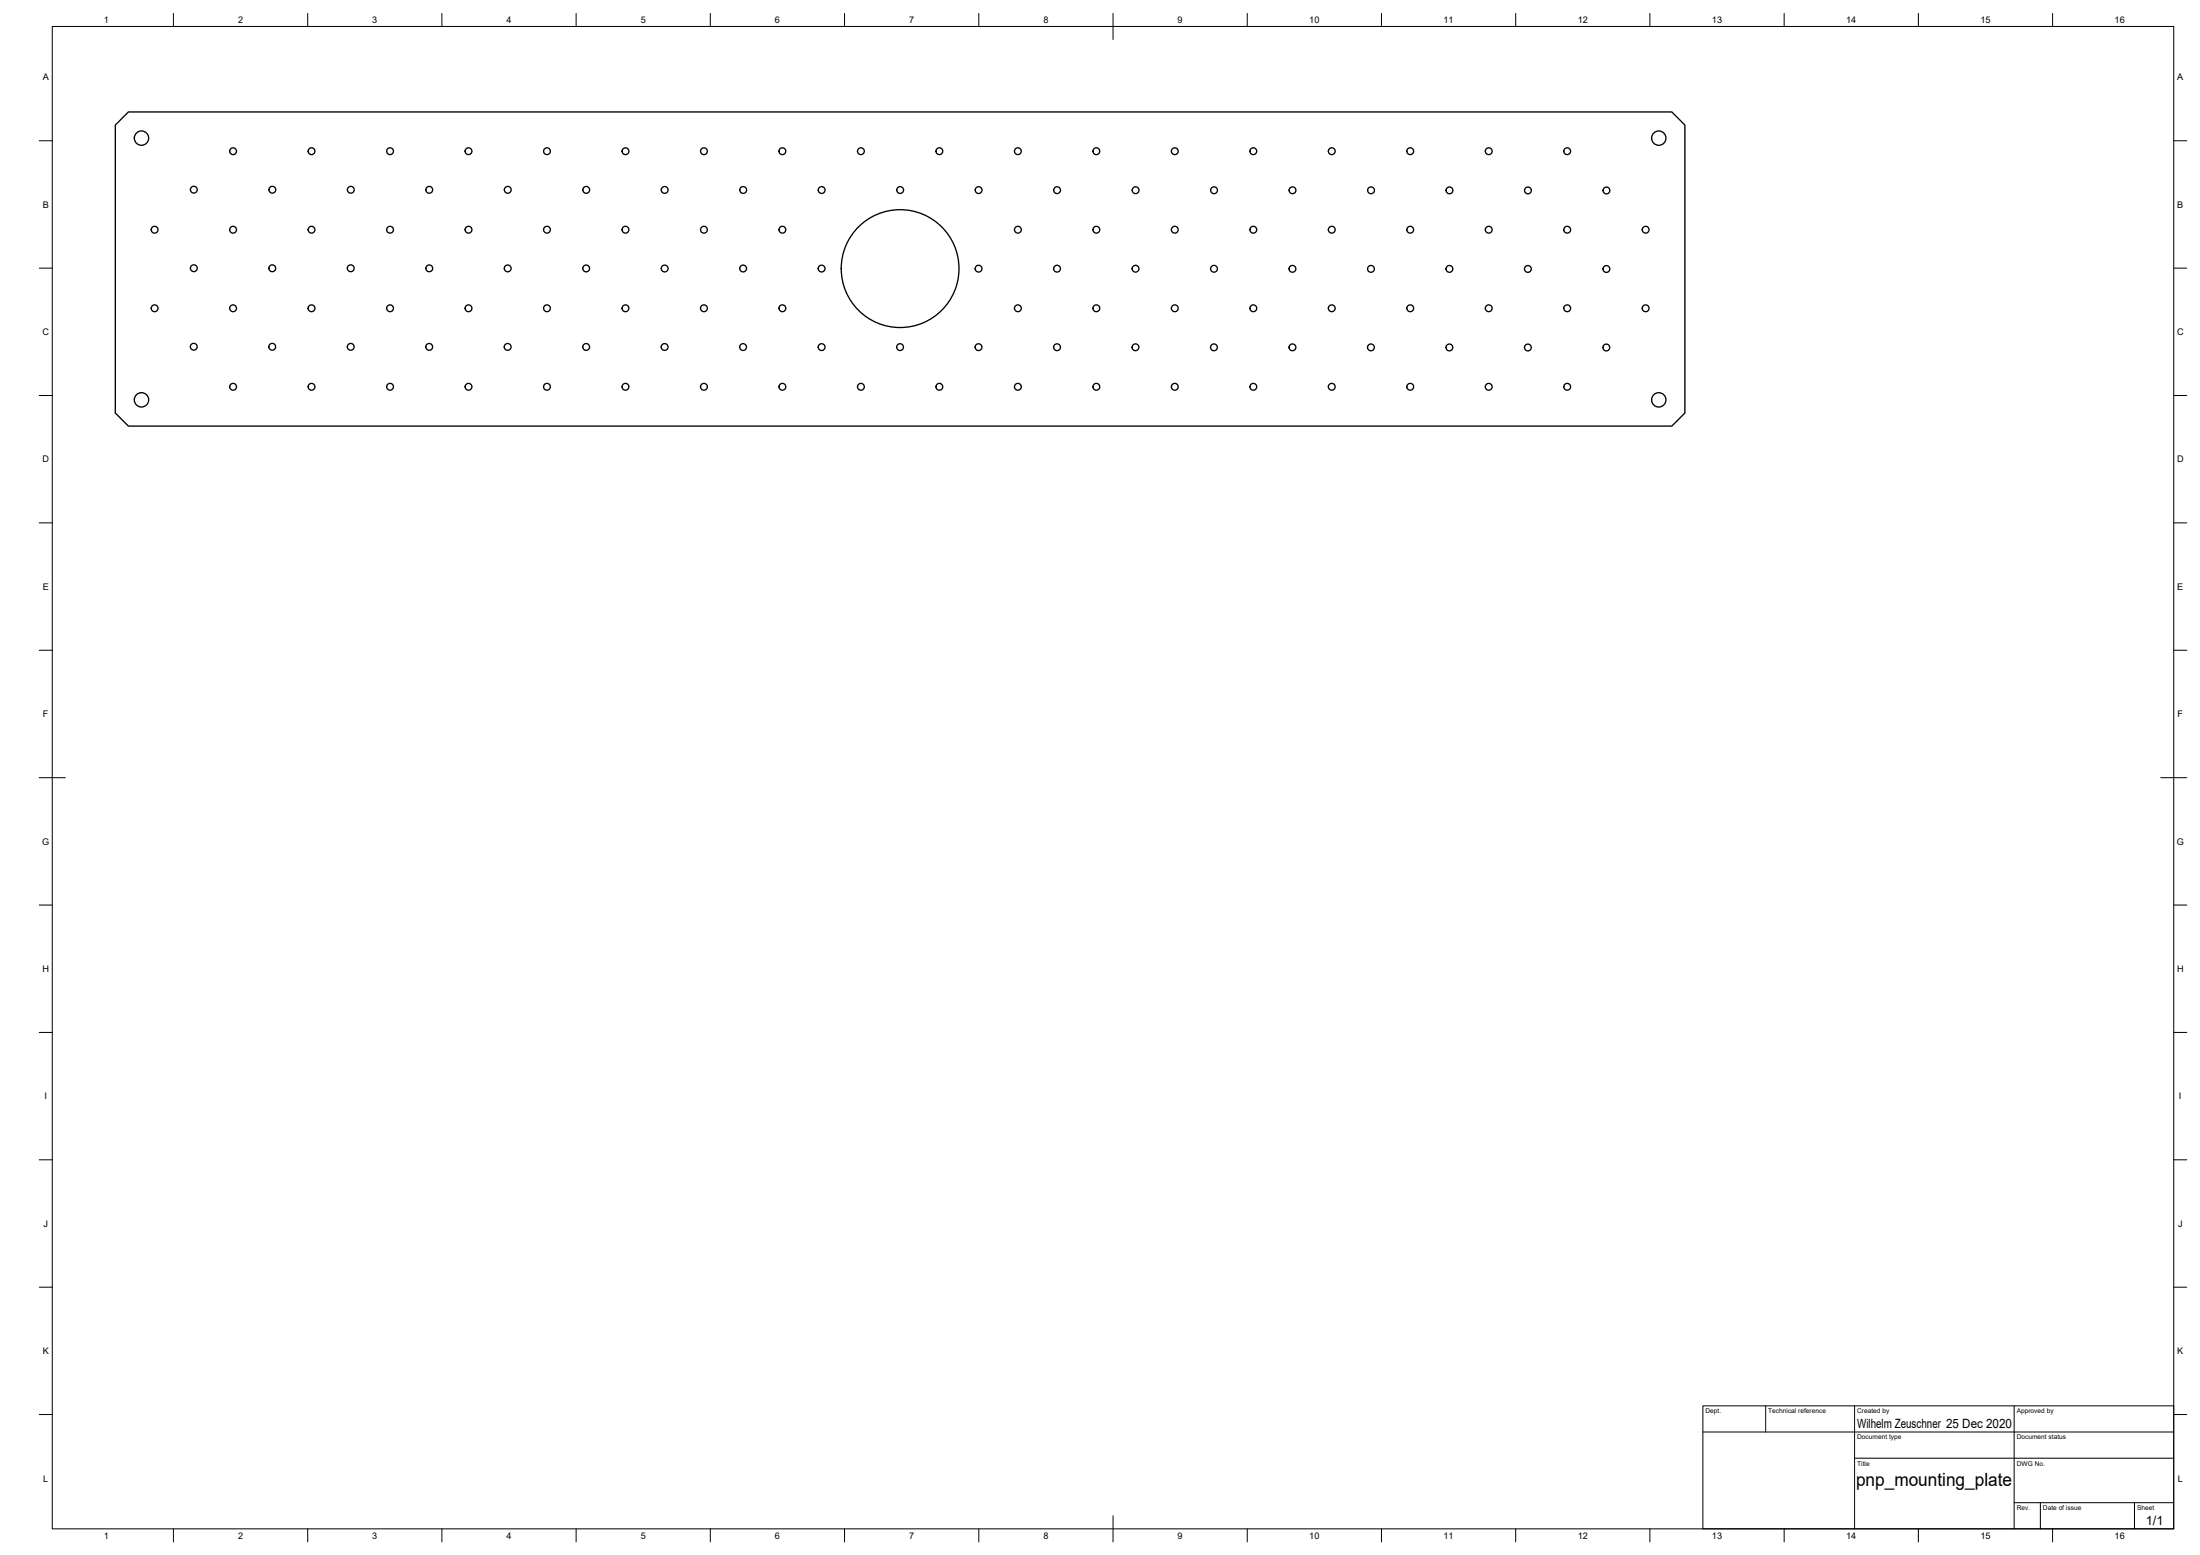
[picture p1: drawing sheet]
<svg xmlns="http://www.w3.org/2000/svg" width="841mm" height="594mm" viewBox="0 0 841 594" stroke-linecap="round" stroke-linejoin="round" font-family="sans-serif">
<!-- layer: Visible -->
<g fill="none" stroke="#000" stroke-width=".51">
<path d="M49.1 42.8h590l5 5v110l-5 5h-590l-5-5v-110z"/>
<circle cx="54.1" cy="52.8" r="2.74"/>
<circle cx="89.1" cy="57.8" r="1.3"/>
<circle cx="119.1" cy="57.8" r="1.3"/>
<circle cx="149.1" cy="57.8" r="1.3"/>
<circle cx="179.1" cy="57.8" r="1.3"/>
<circle cx="209.1" cy="57.8" r="1.3"/>
<circle cx="239.1" cy="57.8" r="1.3"/>
<circle cx="269.1" cy="57.8" r="1.3"/>
<circle cx="299.1" cy="57.8" r="1.3"/>
<circle cx="329.1" cy="57.8" r="1.3"/>
<circle cx="359.1" cy="57.8" r="1.3"/>
<circle cx="389.1" cy="57.8" r="1.3"/>
<circle cx="419.1" cy="57.8" r="1.3"/>
<circle cx="449.1" cy="57.8" r="1.3"/>
<circle cx="479.1" cy="57.8" r="1.3"/>
<circle cx="509.1" cy="57.8" r="1.3"/>
<circle cx="539.1" cy="57.8" r="1.3"/>
<circle cx="569.1" cy="57.8" r="1.3"/>
<circle cx="599.1" cy="57.8" r="1.3"/>
<circle cx="634.1" cy="52.8" r="2.74"/>
<circle cx="74.1" cy="72.5" r="1.3"/>
<circle cx="104.1" cy="72.5" r="1.3"/>
<circle cx="134.1" cy="72.5" r="1.3"/>
<circle cx="164.1" cy="72.5" r="1.3"/>
<circle cx="194.1" cy="72.5" r="1.3"/>
<circle cx="224.1" cy="72.5" r="1.3"/>
<circle cx="254.1" cy="72.6" r="1.3"/>
<circle cx="284.1" cy="72.6" r="1.3"/>
<circle cx="314.1" cy="72.6" r="1.3"/>
<circle cx="344.1" cy="72.6" r="1.3"/>
<circle cx="374.1" cy="72.6" r="1.3"/>
<circle cx="404.1" cy="72.6" r="1.3"/>
<circle cx="434.1" cy="72.7" r="1.3"/>
<circle cx="464.1" cy="72.7" r="1.3"/>
<circle cx="494.1" cy="72.7" r="1.3"/>
<circle cx="524.1" cy="72.7" r="1.3"/>
<circle cx="554.1" cy="72.7" r="1.3"/>
<circle cx="584.1" cy="72.8" r="1.3"/>
<circle cx="614.1" cy="72.8" r="1.3"/>
<circle cx="59.1" cy="87.8" r="1.3"/>
<circle cx="89.1" cy="87.8" r="1.3"/>
<circle cx="119.1" cy="87.8" r="1.3"/>
<circle cx="149.1" cy="87.8" r="1.3"/>
<circle cx="179.1" cy="87.8" r="1.3"/>
<circle cx="209.1" cy="87.8" r="1.3"/>
<circle cx="239.1" cy="87.8" r="1.3"/>
<circle cx="269.1" cy="87.8" r="1.3"/>
<circle cx="299.1" cy="87.8" r="1.3"/>
<circle cx="389.1" cy="87.8" r="1.3"/>
<circle cx="419.1" cy="87.8" r="1.3"/>
<circle cx="449.1" cy="87.8" r="1.3"/>
<circle cx="479.1" cy="87.8" r="1.3"/>
<circle cx="509.1" cy="87.8" r="1.3"/>
<circle cx="539.1" cy="87.8" r="1.3"/>
<circle cx="569.1" cy="87.8" r="1.3"/>
<circle cx="599.1" cy="87.8" r="1.3"/>
<circle cx="629.1" cy="87.8" r="1.3"/>
<circle cx="59.1" cy="117.8" r="1.3"/>
<circle cx="74.1" cy="102.5" r="1.3"/>
<circle cx="89.1" cy="117.8" r="1.3"/>
<circle cx="104.1" cy="102.5" r="1.3"/>
<circle cx="119.1" cy="117.8" r="1.3"/>
<circle cx="134.1" cy="102.5" r="1.3"/>
<circle cx="149.1" cy="117.8" r="1.3"/>
<circle cx="164.1" cy="102.5" r="1.3"/>
<circle cx="179.1" cy="117.8" r="1.3"/>
<circle cx="194.1" cy="102.5" r="1.3"/>
<circle cx="209.1" cy="117.8" r="1.3"/>
<circle cx="224.1" cy="102.6" r="1.3"/>
<circle cx="239.1" cy="117.8" r="1.3"/>
<circle cx="254.1" cy="102.6" r="1.3"/>
<circle cx="269.1" cy="117.8" r="1.3"/>
<circle cx="284.1" cy="102.6" r="1.3"/>
<circle cx="299.1" cy="117.8" r="1.3"/>
<circle cx="314.1" cy="102.6" r="1.3"/>
<circle cx="344.1" cy="102.6" r="22.5"/>
<circle cx="374.1" cy="102.6" r="1.3"/>
<circle cx="389.1" cy="117.8" r="1.3"/>
<circle cx="404.1" cy="102.6" r="1.3"/>
<circle cx="419.1" cy="117.8" r="1.3"/>
<circle cx="434.1" cy="102.7" r="1.3"/>
<circle cx="449.1" cy="117.8" r="1.3"/>
<circle cx="464.1" cy="102.7" r="1.3"/>
<circle cx="479.1" cy="117.8" r="1.3"/>
<circle cx="494.1" cy="102.7" r="1.3"/>
<circle cx="509.1" cy="117.8" r="1.3"/>
<circle cx="524.1" cy="102.7" r="1.3"/>
<circle cx="539.1" cy="117.8" r="1.3"/>
<circle cx="554.1" cy="102.7" r="1.3"/>
<circle cx="569.1" cy="117.8" r="1.3"/>
<circle cx="584.1" cy="102.7" r="1.3"/>
<circle cx="599.1" cy="117.8" r="1.3"/>
<circle cx="614.1" cy="102.8" r="1.3"/>
<circle cx="629.1" cy="117.8" r="1.3"/>
<circle cx="74.1" cy="132.5" r="1.3"/>
<circle cx="104.1" cy="132.5" r="1.3"/>
<circle cx="134.1" cy="132.5" r="1.3"/>
<circle cx="164.1" cy="132.5" r="1.3"/>
<circle cx="194.1" cy="132.5" r="1.3"/>
<circle cx="224.1" cy="132.5" r="1.3"/>
<circle cx="254.1" cy="132.6" r="1.3"/>
<circle cx="284.1" cy="132.6" r="1.3"/>
<circle cx="314.1" cy="132.6" r="1.3"/>
<circle cx="344.1" cy="132.6" r="1.3"/>
<circle cx="374.1" cy="132.6" r="1.3"/>
<circle cx="404.1" cy="132.7" r="1.3"/>
<circle cx="434.1" cy="132.7" r="1.3"/>
<circle cx="464.1" cy="132.7" r="1.3"/>
<circle cx="494.1" cy="132.7" r="1.3"/>
<circle cx="524.1" cy="132.7" r="1.3"/>
<circle cx="554.1" cy="132.7" r="1.3"/>
<circle cx="584.1" cy="132.8" r="1.3"/>
<circle cx="614.1" cy="132.8" r="1.3"/>
<circle cx="54.1" cy="152.8" r="2.74"/>
<circle cx="89.1" cy="147.8" r="1.3"/>
<circle cx="119.1" cy="147.8" r="1.3"/>
<circle cx="149.1" cy="147.8" r="1.3"/>
<circle cx="179.1" cy="147.8" r="1.3"/>
<circle cx="209.1" cy="147.8" r="1.3"/>
<circle cx="239.1" cy="147.8" r="1.3"/>
<circle cx="269.1" cy="147.8" r="1.3"/>
<circle cx="299.1" cy="147.8" r="1.3"/>
<circle cx="329.1" cy="147.8" r="1.3"/>
<circle cx="359.1" cy="147.8" r="1.3"/>
<circle cx="389.1" cy="147.8" r="1.3"/>
<circle cx="419.1" cy="147.8" r="1.3"/>
<circle cx="449.1" cy="147.8" r="1.3"/>
<circle cx="479.1" cy="147.8" r="1.3"/>
<circle cx="509.1" cy="147.8" r="1.3"/>
<circle cx="539.1" cy="147.8" r="1.3"/>
<circle cx="569.1" cy="147.8" r="1.3"/>
<circle cx="599.1" cy="147.8" r="1.3"/>
<circle cx="634.1" cy="152.8" r="2.74"/>
</g>
<!-- layer: Border -->
<g fill="none" stroke="#000" stroke-width=".38">
<path d="M20 10.1h811v574h-811zM66.3 5.1v5M117.6 5.1v5M168.9 5.1v5M220.2 5.1v5M271.5 5.1v5M322.9 5.1v5M374.2 5.1v5M425.5 5.1v10M476.8 5.1v5M528.1 5.1v5M579.4 5.1v5"/>
<path d="M630.7 5.1v5M682.1 5.1v5M733.4 5.1v5M784.7 5.1v5M15 53.8h5M831 53.8h5M15 102.4h5M831 102.4h5M15 151.1h5M831 151.1h5M15 199.8h5M831 199.8h5"/>
<path d="M15 248.4h5M831 248.4h5M15 297.1h10M826 297.1h10M15 345.8h5M831 345.8h5M15 394.4h5M831 394.4h5M15 443.1h5M831 443.1h5M15 491.8h5M831 491.8h5"/>
<path d="M15 540.4h5M831 540.4h5M425.5 579.1v10M66.3 584.1v5M117.6 584.1v5M168.9 584.1v5M220.2 584.1v5M271.5 584.1v5M322.9 584.1v5M374.2 584.1v5M476.8 584.1v5M528.1 584.1v5"/>
<path d="M579.4 584.1v5M630.7 584.1v5M682.1 584.1v5M733.4 584.1v5M784.7 584.1v5"/>
</g>
<!-- layer: TitleBlock -->
<path d="M651 537.1h180v47h-180zM675 537.1v10M709 537.1v47M770 537.1v47M651 547.1h180M709 557.1h122M770 574.1h61M780 574.1v10M816 574.1v10" fill="none" stroke="#000" stroke-width=".38"/>
<text font-size="7" x="709.5" y="567.6">pnp_mounting_plate</text>
<g font-size="4.9">
<text x="709.9" y="545.6">Wilhelm Zeuschner 25 Dec 2020</text>
<text x="820.3" y="582.8">1/1</text>
</g>
<g font-size="3.5">
<text x="39.7" y="8.9">1</text>
<text x="91" y="8.9">2</text>
<text x="142.3" y="8.8">3</text>
<text x="193.6" y="8.9">4</text>
<text x="244.9" y="8.8">5</text>
<text x="296.2" y="8.8">6</text>
<text x="347.6" y="8.8">7</text>
<text x="398.9" y="8.8">8</text>
<text x="450.2" y="8.8">9</text>
<text x="500.5" y="8.8">10</text>
<text x="551.8" y="8.9">11</text>
<text x="603.1" y="8.9">12</text>
<text x="654.5" y="8.8">13</text>
<text x="705.8" y="8.9">14</text>
<text x="757.1" y="8.8">15</text>
<text x="808.4" y="8.8">16</text>
<text x="16.3" y="30.7">A</text>
<text x="832.3" y="30.7">A</text>
<text x="16.3" y="79.3">B</text>
<text x="832.3" y="79.3">B</text>
<text x="16.2" y="128">C</text>
<text x="832.2" y="128">C</text>
<text x="16.2" y="176.7">D</text>
<text x="832.2" y="176.7">D</text>
<text x="16.3" y="225.4">E</text>
<text x="832.3" y="225.4">E</text>
<text x="16.4" y="274">F</text>
<text x="832.4" y="274">F</text>
<text x="16.1" y="322.7">G</text>
<text x="832.1" y="322.7">G</text>
<text x="16.2" y="371.3">H</text>
<text x="832.2" y="371.3">H</text>
<text x="17" y="420">I</text>
<text x="833" y="420">I</text>
<text x="16.6" y="468.7">J</text>
<text x="832.6" y="468.7">J</text>
<text x="16.3" y="517.3">K</text>
<text x="832.3" y="517.3">K</text>
<text x="16.5" y="566">L</text>
<text x="832.5" y="566">L</text>
<text x="39.7" y="587.8">1</text>
<text x="91" y="587.8">2</text>
<text x="142.3" y="587.8">3</text>
<text x="193.6" y="587.8">4</text>
<text x="244.9" y="587.8">5</text>
<text x="296.2" y="587.8">6</text>
<text x="347.6" y="587.8">7</text>
<text x="398.9" y="587.8">8</text>
<text x="450.2" y="587.8">9</text>
<text x="500.5" y="587.8">10</text>
<text x="551.8" y="587.8">11</text>
<text x="603.1" y="587.8">12</text>
<text x="654.5" y="587.8">13</text>
<text x="705.8" y="587.8">14</text>
<text x="757.1" y="587.8">15</text>
<text x="808.4" y="587.8">16</text>
</g>
<g font-size="2.5">
<text x="652" y="539.9">Dept.</text>
<text x="676" y="539.9">Technical reference</text>
<text x="710" y="539.9">Created by</text>
<text x="771" y="539.9">Approved by</text>
<text x="710" y="549.9">Document type</text>
<text x="771" y="549.9">Document status</text>
<text x="710" y="559.9">Title</text>
<text x="771" y="559.9">DWG No.</text>
<text x="771" y="576.9">Rev.</text>
<text x="781" y="576.9">Date of issue</text>
<text x="817" y="576.9">Sheet</text>
</g>
</svg>
